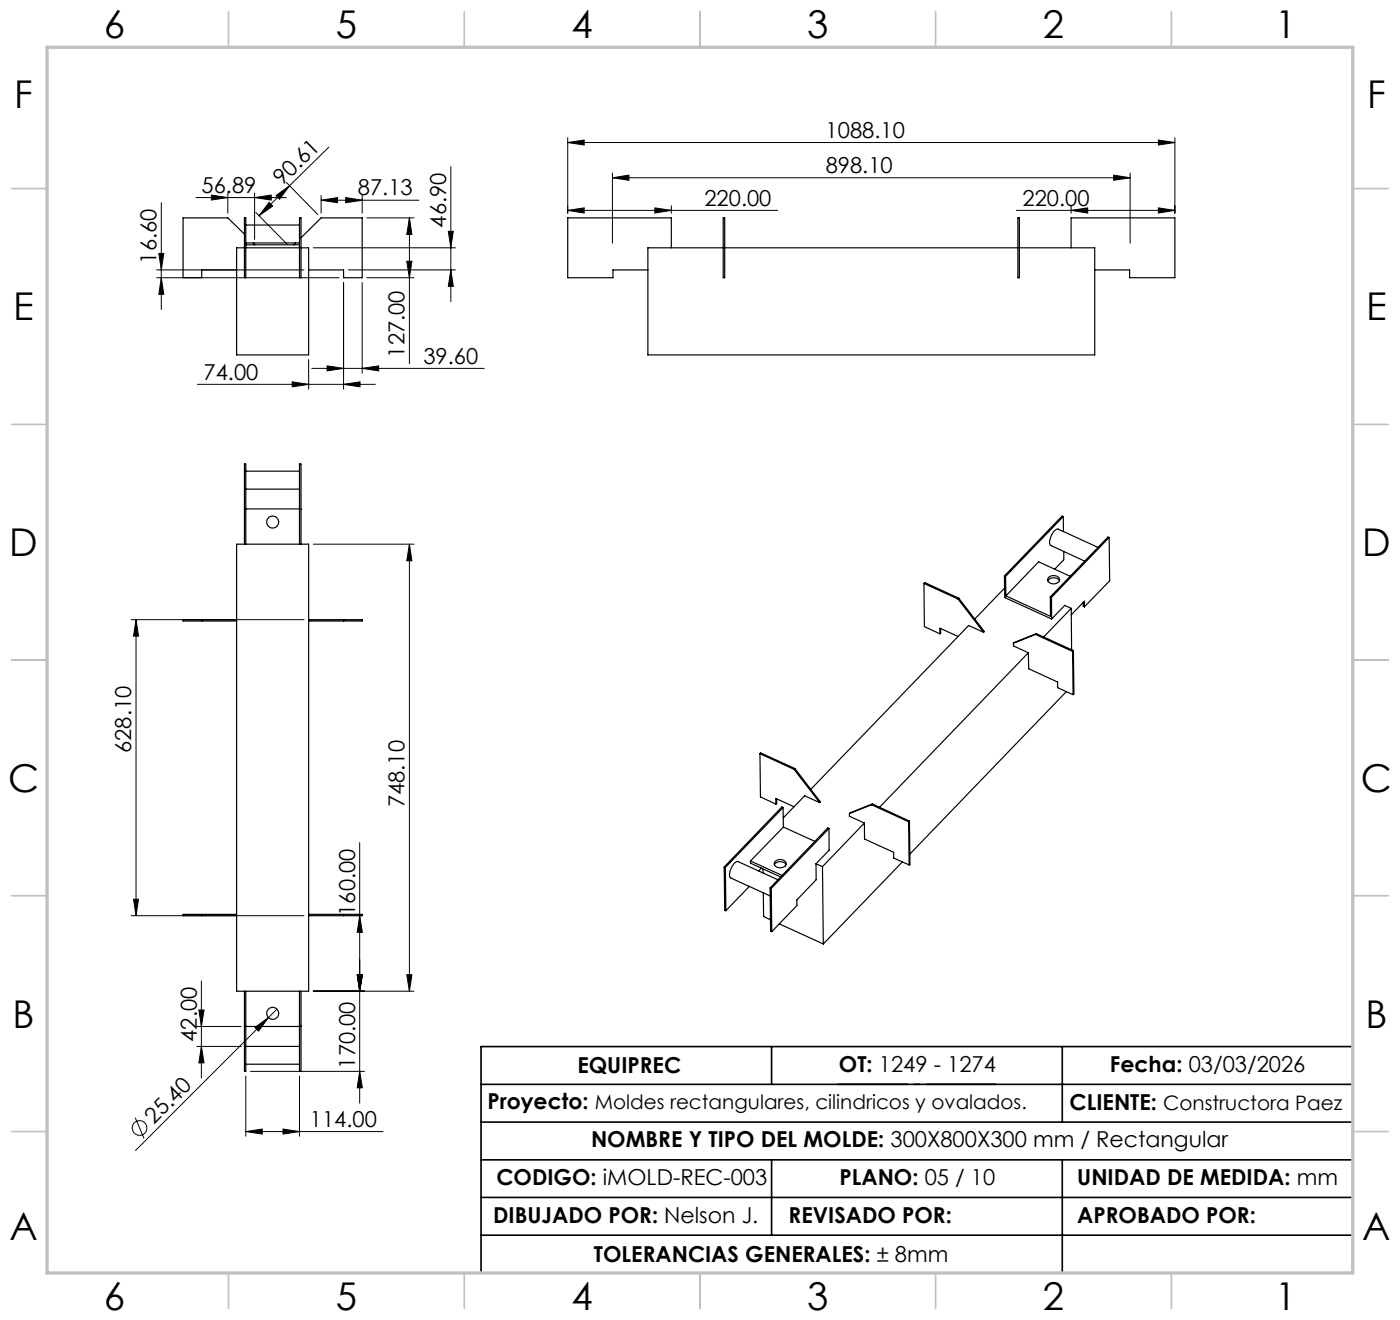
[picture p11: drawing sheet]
<svg xmlns="http://www.w3.org/2000/svg" width="297mm" height="280mm" viewBox="0 0 297 280" stroke-linecap="round" stroke-linejoin="round" font-family="sans-serif">
<g fill="none" stroke="#000" stroke-width=".25">
<path d="M51.9 49.7l-3.6-3.5h-9.5v12.7h4v-1.6h7.4M51.9 46.2h.2v12.7h-.2zM51.9 52.6h-1.7v22.7h15.3v-22.7h-1.6M52.1 51.5h11.4M52.1 47.7h11.4M52.1 51.9h11.4M52.1 52.6h11.4M53.7 51.5l.3 .4M62.7 51.5l-.4 .4M63.5 46.2h.4v12.7h-.4zM63.9 50.4l4.2-4.2h8.7v12.7h-3.9v-1.6h-7.4M142.4 52.6v-6.4h-22v12.7h9.6v-1.6h7.4"/>
<path d="M153.4 46.2h.3v12.7h-.3zM153.4 52.6h-16v22.7h94.8v-22.7h-15.9M153.7 52.6h62.2M215.9 46.2h.4v12.7h-.4zM227.2 52.6v-6.4h22v12.7h-9.6v-1.6h-7.4M52.1 99.9h11.4M50.2 115.4h15.3v94.9h-15.3zM51.9 115.4v-17h.2v17M51.9 108.1h.2M52.1 103.8h11.4M52.1 108h11.4M63.5 115.4v-17h.4v17"/>
<path d="M63.5 108.1h.4M225.6 109.6l-12.3 12.7M225.6 109.6v3.2M225.6 109.6l-.3-.1-12.2 12.7M225.7 117v1.7l-2 2.1M232.9 116.1l-8.4-3.8a2.17 2.17 0 0 0-1.7 1.9 1.26 1.26 0 0 0 .1 1.5l7.2 3.3M235.3 114l-12.2 12.7M235.3 114l.1 9.2-5.4 5.5M235.3 114l-.2-.1-12.3 12.7M42.8 131.4v.3M50.2 131.4h-11.4v.3h11.4M65.5 131.4h11.3v.3h-11.3"/>
<path d="M72.9 131.4v.3M196 123.8l.2-.2 7.2 3.3M196 123.8l.1 9.1 3.3 1.5M196 123.8l7.2 3.3M199.4 134.4v-1.2l3.8 1.8M199.5 133.3l.1 1-.2 .1M203.2 127.1l5.5 7M203.4 126.9l5.4 7.1-.1 .1M203.4 126.9l-.2 .2M208.7 134.1l-3.2-1.4-33.5 34.7M213.1 122.2v4.6l10 4.5M213.1 122.2l.2 .1"/>
<path d="M213.1 124.7l-6.3 6.6M213.3 122.3l.1 4.1M213.4 126.4l9.4 4.3v-4.1M215 136.5v.5l3.2 1.5M218.2 138.5l-31.6 32.7M218.2 138.5v3.4l6.2 2.8v1.2l3.2 1.5M219.7 134.6l7.8 3.6M219.7 134.6l-4.7 1.9M219.9 134.4l-.2 .2M219.9 134.4l7.8 3.6M219.9 134.4l-4.9 2.1M222.5 122.5a1.43 1.43 0 0 1 2.3 .4 1.33 1.33 0 0 1-1.3 1 1.33 1.33 0 0 1-1.3-1z"/>
<path d="M222.8 126.6l.3 .1M223.1 126.7v4.6M224.8 123.2a1.49 1.49 0 0 0-2.5 0M227 122.2l-6.7-3-6.9 7.2M227.3 129l-5.9 6.1M227.3 129v8.9M227.3 129l-1.4-.6-2.8 2.9M227.5 138.2l.1 9.2M227.7 138l-.2 .2M227.7 138l.1 9.2-.2 .2M229.8 127.8v.8l.2 .1M230 128.7v-1.2l-2.7 2.9"/>
<path d="M161.2 159.9l.1 9.2 3.3 1.5M161.2 159.9l7.3 3.3M161.2 159.9l.2-.2 7.2 3.3M226.2 146.7l-33.2 34.5M164.6 170.6v-1.2l3.9 1.7M164.7 169.4l.1 1-.2 .2M166.1 171.3l-.2-.1-12.3 12.7M166.1 171.3l-12.2 12.7M166.1 171.3l.1 4.1M166.2 175.4l-7 7.2M166.2 175.4l6.7 3.1M168.5 163.2l5.4 7.1"/>
<path d="M168.6 163l5.4 7.1-.1 .2M168.6 163l-.1 .2M173.9 170.3l-3.2-1.5-4.5 4.7M175.9 175.8l-12.3 12.7M175.9 175.8v4.5l-2.8 2.9M175.9 175.8l-.3-.2-12.2 12.7M180.2 172.6v.5l3.2 1.5M183.4 174.6l-8.9 9.2M183.4 174.6v3.4l6.2 2.8v1.2l3.3 1.5M184.9 170.7l7.9 3.6M184.9 170.7l-4.7 1.9M185.1 170.5l7.8 3.7"/>
<path d="M185.1 170.5l-.2 .2M185.1 170.5l-4.9 2.1M192.8 174.3l.1 9.2M192.9 174.2l-.1 .1M192.9 174.2l.1 9.1-.1 .2M42.8 194v.2M50.2 194h-11.4v.2h11.4M65.5 194h11.3v.2h-11.3M72.9 194v.2M153.6 183.9l.3 .1M153.6 183.9l.1 9.2 .3 .1M153.9 184l.1 9.2"/>
<path d="M159 188l-5 5.2M159.2 182.6v.5l6.4 2.9M159.2 182.6l6.7 3.1M161.5 184.2l-.6 .6M161.9 184.3v.9M161.9 189.4l.1 5 1.4 .7M163.4 188.3l.1 9.2 .2 .1M163.4 188.3l.2 .2M163.6 188.5l.1 9.1M164.4 182.8a1.4 1.4 0 0 1 2.4 .5 1.38 1.38 0 0 1-1.3 .8 1.38 1.38 0 0 1-1.2-.9zM165 186.6l-8.4-3.8a2.18 2.18 0 0 0-1.7 1.9l-.1 .3a1.17 1.17 0 0 0 .2 1.2l8.4 3.8M165.3 196l9.4 4.2"/>
<path d="M166.8 183.4a1.49 1.49 0 0 0-2.5 0M173.1 183.2v3.4l-4 4.3v1.2l-5.4 5.5M173.1 183.2l1.4 .6M174.5 183.8l.2 16.4M191.4 182.8l-16.7 17.4M51.9 210.3v17h.2v-17M51.9 217.7h.2M52.1 217.7h11.4M63.5 210.3v17h.4v-17M63.5 217.7h.4M52.1 225.7h11.4M52.1 222h11.4"/>
<circle cx="57.8" cy="110.7" r="1.28"/>
<circle cx="57.8" cy="215" r="1.28"/>
</g>
<g fill="none" stroke="#000" stroke-width=".21">
<path d="M60.7 38.7l6.7 6.8M69.7 31.2l-14.7 14.6M95.6 35.3v28.7M120.4 30.2l3.5-.5v1.1zM120.4 29.2v16M120.4 30.2h128.8M129.9 37.7l3.5-.6v1.1zM129.9 36.7v14.9M129.9 37.7h109.8M236.3 37.1l3.4 .6-3.4 .5zM239.7 36.7v14.9M245.7 29.7l3.5 .5-3.5 .6z"/>
<path d="M249.2 29.2v16M33.2 58.9h38.7M33.2 57.3h31.3M33.7 53.8h1l-.5 3.5zM34.2 43v22.7M34.2 58.9l.5 3.5h-1zM41.6 41.9h19.1M44.8 41.4l3.5 .5-3.5 .5zM48.3 40.9v4.3M54 41.9l3.5-.5v1zM54 40.9v9.9M54.3 45.1l6.7 6.8"/>
<path d="M57.1 42.9l.8 .8-2.9 2.1zM58.6 41.5l2.8-2.1-2.1 2.9zM66.5 52.6h30.1M68.1 42.5l3.5-.6v1.1zM68.1 41.5v3.7M68.1 42.5h20.8M72.9 59.9v22.7M73.3 41.9l3.5 .6-3.5 .5zM73.9 57.3h22.7M76.8 41.5v3.7M76.8 59.9v19.2M77.8 58.9h10"/>
<path d="M77.8 46.2h10M86.3 55.4h1.1l-.5 3.5zM86.9 46.2l.5 3.5h-1.1zM86.9 46.2v31M95.1 49.1h1.1l-.6 3.5zM95.6 57.3l.6 3.4h-1.1zM120.4 44.6l3.5-.5v1.1zM120.4 44.6h44.6M138.9 44.1l3.5 .5-3.5 .6zM142.4 43.6v1.6M215.6 44.6h33.6M227.2 44.6l3.6-.5v1.1z"/>
<path d="M227.2 43.6v1.6M245.7 44.1l3.5 .5-3.5 .6zM65.5 76.3v6.3M66.1 78.1h36.6M69.4 77.6l3.5 .5-3.5 .6zM76.8 78.1l3.5-.5v1.1zM41.9 81.5h37.7M62 81l3.5 .5-3.5 .6zM72.9 81.5l3.5-.5v1.1zM66.5 115.4h21.3M86.9 115.4l.5 3.6h-1.1zM86.9 115.4v94.9"/>
<path d="M27.8 131.4h36.7M28.9 131.4v62.8M28.9 131.4l.5 3.5h-1.1zM76.3 178.8v55.2M27.8 194.2h36.7M28.3 190.7h1.1l-.5 3.5zM76.3 194.2l.6 3.6h-1.1zM41.7 217.7h9.5M42.2 214.2h1.1l-.6 3.5zM42.7 208.1v20.6M54.1 217.9l2.8-2-2 2.8zM58.7 214.1l-29.9 30"/>
<path d="M66.5 210.3h21.3M75.8 206.8h1.1l-.6 3.5zM86.3 206.8h1.1l-.5 3.5zM28.7 237.1l1.9 4.4M41.7 222h9.5M42.7 222l.6 3.5h-1.1zM52.1 228.2v12.8M53.1 227.3h24.2M60 239.5l3.5 .5-3.5 .6zM63.5 228.2v12.8M76.3 227.3l.6 3.5h-1.1zM52.1 240l3.5-.5v1.1z"/>
<path d="M52.1 240h29.1"/>
<circle cx="29.6" cy="239.3" r="1.57"/>
</g>
<path d="M177.7 230h33.7" fill="none" stroke="#000" stroke-width=".35" stroke-dasharray="15.2 1.3 1.3 1.3" stroke-dashoffset=".3" stroke-linecap="butt"/>
<path d="M102.1 230h184.9M102.1 238h184.9M163.7 222v8M225.4 222v16M287 222h-184.9v48M102.1 246h184.9M102.1 254h184.9M163.7 246v16M225.4 246v24M102.1 262h184.9" fill="none" stroke="#000" stroke-width=".35"/>
<g fill="none" stroke="#c0c0c0" stroke-width=".35">
<path d="M48.5 2.5v7.5M98.5 2.5v7.5M148.5 2.5v7.5M198.5 2.5v7.5M248.5 2.5v7.5M2.5 40h7.5M287 40h7.5M2.5 90h7.5M287 90h7.5M2.5 140h7.5M287 140h7.5M2.5 190h7.5"/>
<path d="M287 190h7.5M2.5 240h7.5M287 240h7.5M48.5 270v7.5M98.5 270v7.5M148.5 270v7.5M198.5 270v7.5M248.5 270v7.5"/>
</g>
<path d="M10 10h277v260h-277z" fill="none" stroke="#c0c0c0" stroke-width=".7"/>
<g fill="#000">
<path d="M54.1 217.9l2.8-2-2 2.8z"/>
<path d="M58.6 41.5l2.8-2.1-2.1 2.9zM57.1 42.9l.8 .8-2.9 2.1z"/>
<path d="M120.4 30.2l3.5-.5v1.1zM245.7 29.7l3.5 .5-3.5 .6zM227.2 44.6l3.6-.5v1.1zM245.7 44.1l3.5 .5-3.5 .6zM129.9 37.7l3.5-.6v1.1zM236.3 37.1l3.4 .6-3.4 .5z"/>
<path d="M34.2 58.9l.5 3.5h-1zM33.7 53.8h1l-.5 3.5z"/>
<path d="M68.1 42.5l3.5-.6v1.1zM73.3 41.9l3.5 .6-3.5 .5zM69.4 77.6l3.5 .5-3.5 .6zM76.8 78.1l3.5-.5v1.1zM44.8 41.4l3.5 .5-3.5 .5zM54 41.9l3.5-.5v1z"/>
<path d="M86.9 46.2l.5 3.5h-1.1zM86.3 55.4h1.1l-.5 3.5zM75.8 206.8h1.1l-.6 3.5zM76.3 227.3l.6 3.5h-1.1zM42.2 214.2h1.1l-.6 3.5zM42.7 222l.6 3.5h-1.1zM76.3 194.2l.6 3.6h-1.1zM75.8 206.8h1.1l-.6 3.5zM86.9 115.4l.5 3.6h-1.1zM86.3 206.8h1.1l-.5 3.5z"/>
<path d="M95.1 49.1h1.1l-.6 3.5zM95.6 57.3l.6 3.4h-1.1z"/>
<path d="M138.9 44.1l3.5 .5-3.5 .6zM120.4 44.6l3.5-.5v1.1z"/>
<path d="M72.9 81.5l3.5-.5v1.1zM62 81l3.5 .5-3.5 .6z"/>
<path d="M28.9 131.4l.5 3.5h-1.1zM28.3 190.7h1.1l-.5 3.5z"/>
<path d="M60 239.5l3.5 .5-3.5 .6zM52.1 240l3.5-.5v1.1z"/>
</g>
<g font-size="8.1">
<text x="22" y="8">6</text>
<text x="71.2" y="8">5</text>
<text x="121.2" y="8">4</text>
<text x="171.3" y="8">3</text>
<text x="221.3" y="8">2</text>
<text x="270.5" y="8">1</text>
<text x="3" y="23">F</text>
<text x="290" y="23">F</text>
<text x="2.8" y="68">E</text>
<text x="289.8" y="68">E</text>
<text x="2" y="118">D</text>
<text x="289" y="118">D</text>
<text x="1.7" y="168">C</text>
<text x="288.7" y="168">C</text>
<text x="2.7" y="218">B</text>
<text x="289.7" y="218">B</text>
<text x="2" y="263">A</text>
<text x="289" y="263">A</text>
<text x="22" y="278">6</text>
<text x="71.2" y="278">5</text>
<text x="121.2" y="278">4</text>
<text x="171.3" y="278">3</text>
<text x="221.3" y="278">2</text>
<text x="270.5" y="278">1</text>
</g>
<g font-size="4.7">
<text x="175.2" y="29.2">1088.10</text>
<text x="42.8" y="40.9">56.89</text>
<text x="59.8" y="39.6" transform="rotate(-44 59.8 39.6)">90.61</text>
<text x="75.9" y="41.4">87.13</text>
<text x="175.2" y="36.7">898.10</text>
<text x="149.4" y="43.6">220.00</text>
<text x="216.9" y="43.6">220.00</text>
<text x="94.6" y="48.3" transform="rotate(-90 94.6 48.3)">46.90</text>
<text x="33.2" y="55.9" transform="rotate(-90 33.2 55.9)">16.60</text>
<text x="85.8" y="75.8" transform="rotate(-90 85.8 75.8)">127.00</text>
<text x="89.8" y="77.1">39.60</text>
<text x="43.2" y="80.5">74.00</text>
<text x="27.9" y="159.7" transform="rotate(-90 27.9 159.7)">628.10</text>
<text x="85.8" y="171.2" transform="rotate(-90 85.8 171.2)">748.10</text>
<text x="75.3" y="194.3" transform="rotate(-90 75.3 194.3)">160.00</text>
<text x="41.7" y="221" transform="rotate(-90 41.7 221)">42.00</text>
<text x="75.3" y="226.7" transform="rotate(-90 75.3 226.7)">170.00</text>
<text x="122.5" y="227.5">EQUIPREC</text>
<text x="178" y="227.4">OT: 1249 - 1274</text>
<text x="235.5" y="227.5">Fecha: 03/03/2026</text>
<text x="32.7" y="238.6" transform="rotate(-45 32.7 238.6)">25.40</text>
<text x="65.7" y="239">114.00</text>
<text x="103.4" y="235.2">Proyecto: Moldes rectangulares, cilindricos y ovalados.</text>
<text x="226.9" y="235.5">CLIENTE: Constructora Paez</text>
<text x="125.4" y="243.3">NOMBRE Y TIPO DEL MOLDE: 300X800X300 mm / Rectangular</text>
<text x="105.3" y="251.3">CODIGO: iMOLD-REC-003</text>
<text x="178.1" y="251.3">PLANO: 05 / 10</text>
<text x="228.5" y="251.3">UNIDAD DE MEDIDA: mm</text>
<text x="104.6" y="259.5">DIBUJADO POR: Nelson J.</text>
<text x="167.3" y="259.5">REVISADO POR:</text>
<text x="228.5" y="259.5">APROBADO POR:</text>
<text x="126" y="267.7">TOLERANCIAS GENERALES: ± 8mm</text>
</g>
</svg>
